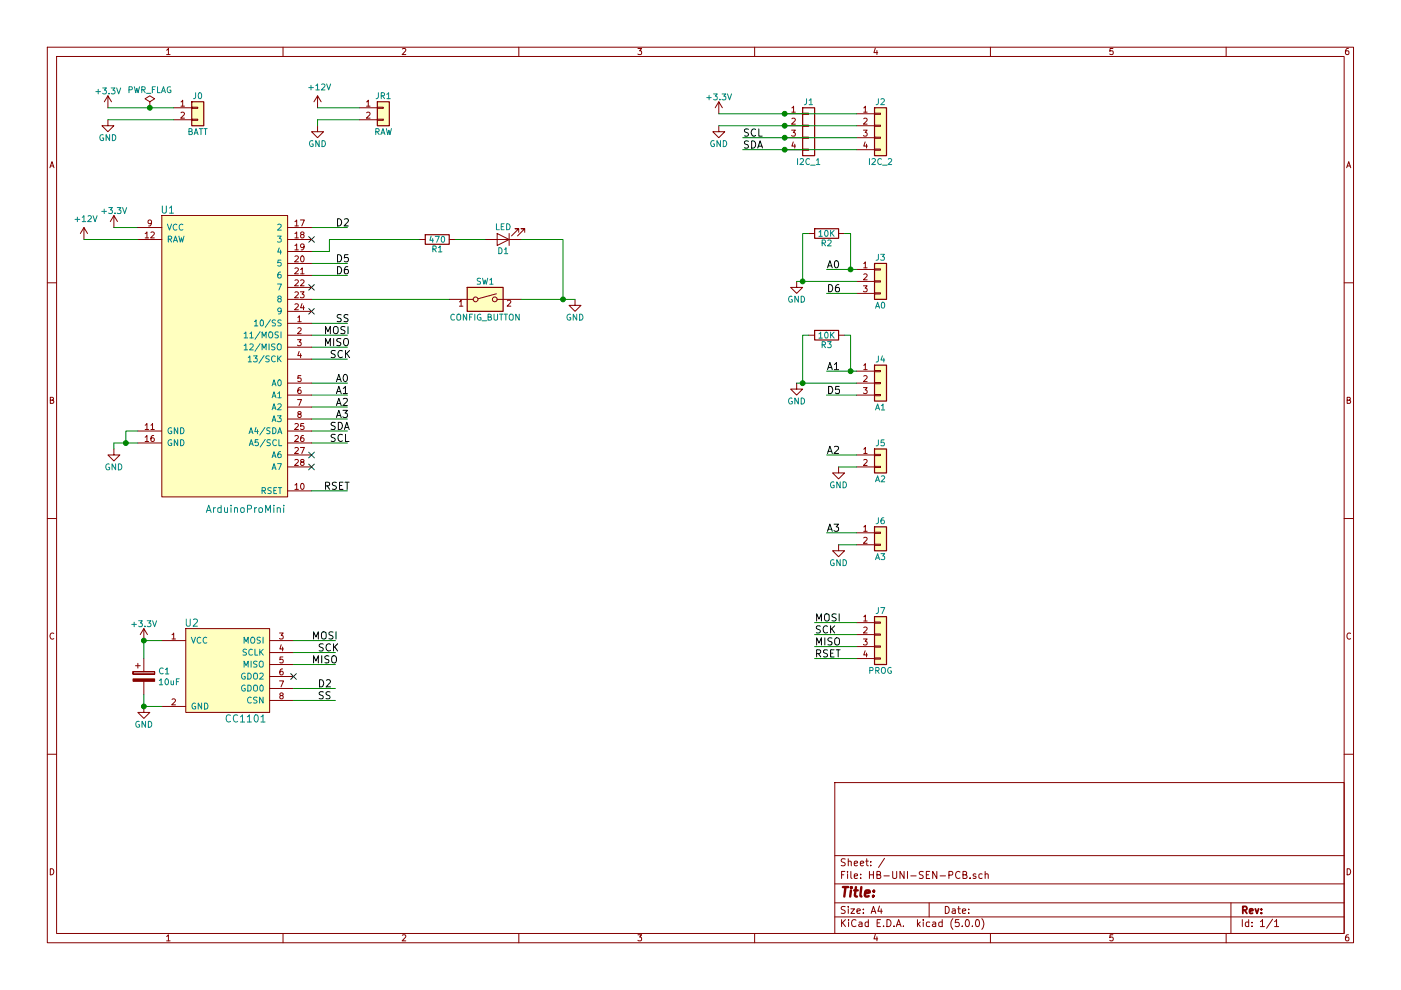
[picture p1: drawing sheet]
EESchema Schematic File Version 4
LIBS:HB-UNI-SEN-PCB-cache
EELAYER 26 0
EELAYER END
$Descr A4 11693 8268
encoding utf-8
Sheet 1 1
Title ""
Date ""
Rev ""
Comp ""
Comment1 ""
Comment2 ""
Comment3 ""
Comment4 ""
$EndDescr
$Comp
L HB-UNI-SEN-PCB-rescue:Conn_01x04-conn J1
U 1 1
P 6750 1050
F 0 "J1" H 6750 1250 50  0000 C CNN
F 1 "I2C_1" H 6750 750 50  0000 C CNN
F 2 "Pin_Headers:Pin_Header_Straight_1x04_Pitch2.54mm" H 6750 1050 50  0001 C CNN
F 3 "" H 6750 1050 50  0001 C CNN
	1    6750 1050
	1    0    0    -1  
$EndComp
$Comp
L HB-UNI-SEN-PCB-rescue:Conn_01x04-conn J2
U 1 1
P 7350 1050
F 0 "J2" H 7350 1250 50  0000 C CNN
F 1 "I2C_2" H 7350 750 50  0000 C CNN
F 2 "Pin_Headers:Pin_Header_Straight_1x04_Pitch2.54mm" H 7350 1050 50  0001 C CNN
F 3 "" H 7350 1050 50  0001 C CNN
	1    7350 1050
	1    0    0    -1  
$EndComp
$Comp
L HB-UNI-SEN-PCB-rescue:SW_DIP_x01-switches SW1
U 1 1
P 4050 2500
F 0 "SW1" H 4050 2650 50  0000 C CNN
F 1 "CONFIG_BUTTON" H 4050 2350 50  0000 C CNN
F 2 "Buttons_Switches_THT:SW_PUSH_6mm_h5mm" H 4050 2500 50  0001 C CNN
F 3 "" H 4050 2500 50  0001 C CNN
	1    4050 2500
	1    0    0    -1  
$EndComp
$Comp
L Device:LED D1
U 1 1
P 4200 2000
F 0 "D1" H 4200 2100 50  0000 C CNN
F 1 "LED" H 4200 1900 50  0000 C CNN
F 2 "LEDs:LED_D3.0mm" H 4200 2000 50  0001 C CNN
F 3 "" H 4200 2000 50  0001 C CNN
	1    4200 2000
	-1   0    0    1   
$EndComp
$Comp
L power:+3.3V #PWR01
U 1 1
P 950 1900
F 0 "#PWR01" H 950 1750 50  0001 C CNN
F 1 "+3.3V" H 950 2040 50  0000 C CNN
F 2 "" H 950 1900 50  0001 C CNN
F 3 "" H 950 1900 50  0001 C CNN
	1    950  1900
	1    0    0    -1  
$EndComp
$Comp
L HB-UNI-SEN-PCB-rescue:Conn_01x03-conn J3
U 1 1
P 7350 2350
F 0 "J3" H 7350 2550 50  0000 C CNN
F 1 "A0" H 7350 2150 50  0000 C CNN
F 2 "Pin_Headers:Pin_Header_Straight_1x03_Pitch2.54mm" H 7350 2350 50  0001 C CNN
F 3 "" H 7350 2350 50  0001 C CNN
	1    7350 2350
	1    0    0    -1  
$EndComp
$Comp
L HB-UNI-SEN-PCB-rescue:Conn_01x03-conn J4
U 1 1
P 7350 3200
F 0 "J4" H 7350 3400 50  0000 C CNN
F 1 "A1" H 7350 3000 50  0000 C CNN
F 2 "Pin_Headers:Pin_Header_Straight_1x03_Pitch2.54mm" H 7350 3200 50  0001 C CNN
F 3 "" H 7350 3200 50  0001 C CNN
	1    7350 3200
	1    0    0    -1  
$EndComp
$Comp
L HB-UNI-SEN-PCB-rescue:Conn_01x02-conn J5
U 1 1
P 7350 3800
F 0 "J5" H 7350 3900 50  0000 C CNN
F 1 "A2" H 7350 3600 50  0000 C CNN
F 2 "Pin_Headers:Pin_Header_Straight_1x02_Pitch2.54mm" H 7350 3800 50  0001 C CNN
F 3 "" H 7350 3800 50  0001 C CNN
	1    7350 3800
	1    0    0    -1  
$EndComp
$Comp
L HB-UNI-SEN-PCB-rescue:Conn_01x02-conn J6
U 1 1
P 7350 4450
F 0 "J6" H 7350 4550 50  0000 C CNN
F 1 "A3" H 7350 4250 50  0000 C CNN
F 2 "Pin_Headers:Pin_Header_Straight_1x02_Pitch2.54mm" H 7350 4450 50  0001 C CNN
F 3 "" H 7350 4450 50  0001 C CNN
	1    7350 4450
	1    0    0    -1  
$EndComp
$Comp
L Device:R R1
U 1 1
P 3650 2000
F 0 "R1" V 3730 2000 50  0000 C CNN
F 1 "470" V 3650 2000 50  0000 C CNN
F 2 "Resistors_THT:R_Axial_DIN0207_L6.3mm_D2.5mm_P10.16mm_Horizontal" V 3580 2000 50  0001 C CNN
F 3 "" H 3650 2000 50  0001 C CNN
	1    3650 2000
	0    1    1    0   
$EndComp
$Comp
L Device:R R2
U 1 1
P 6900 1950
F 0 "R2" V 6980 1950 50  0000 C CNN
F 1 "10K" V 6900 1950 50  0000 C CNN
F 2 "Resistor_THT:R_Axial_DIN0207_L6.3mm_D2.5mm_P2.54mm_Vertical" V 6830 1950 50  0001 C CNN
F 3 "" H 6900 1950 50  0001 C CNN
	1    6900 1950
	0    1    1    0   
$EndComp
$Comp
L Device:R R3
U 1 1
P 6900 2800
F 0 "R3" V 6980 2800 50  0000 C CNN
F 1 "10K" V 6900 2800 50  0000 C CNN
F 2 "Resistor_THT:R_Axial_DIN0207_L6.3mm_D2.5mm_P2.54mm_Vertical" V 6830 2800 50  0001 C CNN
F 3 "" H 6900 2800 50  0001 C CNN
	1    6900 2800
	0    1    1    0   
$EndComp
$Comp
L HB-UNI-SEN-PCB-rescue:Conn_01x02-conn J0
U 1 1
P 1650 900
F 0 "J0" H 1650 1000 50  0000 C CNN
F 1 "BATT" H 1650 700 50  0000 C CNN
F 2 "Pin_Headers:Pin_Header_Straight_1x02_Pitch2.54mm" H 1650 900 50  0001 C CNN
F 3 "" H 1650 900 50  0001 C CNN
	1    1650 900 
	1    0    0    -1  
$EndComp
$Comp
L HB-UNI-SEN-PCB-rescue:CC1101-RESCUE-HB-UNI-SEN-PCB U2
U 1 1
P 1650 5900
F 0 "U2" H 1600 6600 60  0000 C CNN
F 1 "CC1101" H 2050 5800 60  0000 C CNN
F 2 "Homebrew:CC1101" H 1650 5900 60  0001 C CNN
F 3 "" H 1650 5900 60  0001 C CNN
	1    1650 5900
	1    0    0    -1  
$EndComp
$Comp
L HB-UNI-SEN-PCB-rescue:Conn_01x04-conn J7
U 1 1
P 7350 5300
F 0 "J7" H 7350 5500 50  0000 C CNN
F 1 "PROG" H 7350 5000 50  0000 C CNN
F 2 "Pin_Headers:Pin_Header_Straight_1x04_Pitch2.54mm" H 7350 5300 50  0001 C CNN
F 3 "" H 7350 5300 50  0001 C CNN
	1    7350 5300
	1    0    0    -1  
$EndComp
Wire Wire Line
	2600 2100 2750 2100
Wire Wire Line
	2600 2500 3750 2500
Wire Wire Line
	2900 1900 2600 1900
Wire Wire Line
	950  1900 1150 1900
$Comp
L power:+3.3V #PWR02
U 1 1
P 6000 950
F 0 "#PWR02" H 6000 800 50  0001 C CNN
F 1 "+3.3V" H 6000 1090 50  0000 C CNN
F 2 "" H 6000 950 50  0001 C CNN
F 3 "" H 6000 950 50  0001 C CNN
	1    6000 950 
	1    0    0    -1  
$EndComp
$Comp
L power:GND #PWR03
U 1 1
P 6000 1050
F 0 "#PWR03" H 6000 800 50  0001 C CNN
F 1 "GND" H 6000 900 50  0000 C CNN
F 2 "" H 6000 1050 50  0001 C CNN
F 3 "" H 6000 1050 50  0001 C CNN
	1    6000 1050
	1    0    0    -1  
$EndComp
Wire Wire Line
	6000 950  6550 950 
Connection ~ 6550 950 
Wire Wire Line
	6000 1050 6550 1050
Connection ~ 6550 1050
Wire Wire Line
	6200 1250 6550 1250
Connection ~ 6550 1250
Connection ~ 6550 1150
$Comp
L power:+3.3V #PWR04
U 1 1
P 900 900
F 0 "#PWR04" H 900 750 50  0001 C CNN
F 1 "+3.3V" H 900 1040 50  0000 C CNN
F 2 "" H 900 900 50  0001 C CNN
F 3 "" H 900 900 50  0001 C CNN
	1    900  900 
	1    0    0    -1  
$EndComp
$Comp
L power:GND #PWR05
U 1 1
P 900 1000
F 0 "#PWR05" H 900 750 50  0001 C CNN
F 1 "GND" H 900 850 50  0000 C CNN
F 2 "" H 900 1000 50  0001 C CNN
F 3 "" H 900 1000 50  0001 C CNN
	1    900  1000
	1    0    0    -1  
$EndComp
Wire Wire Line
	900  900  1250 900 
Wire Wire Line
	900  1000 1450 1000
$Comp
L power:GND #PWR06
U 1 1
P 6650 2350
F 0 "#PWR06" H 6650 2100 50  0001 C CNN
F 1 "GND" H 6650 2200 50  0000 C CNN
F 2 "" H 6650 2350 50  0001 C CNN
F 3 "" H 6650 2350 50  0001 C CNN
	1    6650 2350
	1    0    0    -1  
$EndComp
$Comp
L power:+3.3V #PWR07
U 1 1
P 1200 5350
F 0 "#PWR07" H 1200 5200 50  0001 C CNN
F 1 "+3.3V" H 1200 5490 50  0000 C CNN
F 2 "" H 1200 5350 50  0001 C CNN
F 3 "" H 1200 5350 50  0001 C CNN
	1    1200 5350
	1    0    0    -1  
$EndComp
Wire Wire Line
	1200 5350 1350 5350
$Comp
L power:GND #PWR08
U 1 1
P 1200 5900
F 0 "#PWR08" H 1200 5650 50  0001 C CNN
F 1 "GND" H 1200 5750 50  0000 C CNN
F 2 "" H 1200 5900 50  0001 C CNN
F 3 "" H 1200 5900 50  0001 C CNN
	1    1200 5900
	1    0    0    -1  
$EndComp
Wire Wire Line
	1200 5900 1350 5900
$Comp
L power:GND #PWR09
U 1 1
P 950 3750
F 0 "#PWR09" H 950 3500 50  0001 C CNN
F 1 "GND" H 950 3600 50  0000 C CNN
F 2 "" H 950 3750 50  0001 C CNN
F 3 "" H 950 3750 50  0001 C CNN
	1    950  3750
	1    0    0    -1  
$EndComp
Wire Wire Line
	950  3700 1050 3700
Wire Wire Line
	950  3750 950  3700
Wire Wire Line
	1050 3700 1050 3600
Wire Wire Line
	1050 3600 1150 3600
Connection ~ 1050 3700
Wire Wire Line
	6900 2450 7150 2450
Wire Wire Line
	6900 2250 7100 2250
Wire Wire Line
	6650 2350 6700 2350
Wire Wire Line
	7050 1950 7100 1950
Wire Wire Line
	7100 1950 7100 2250
Connection ~ 7100 2250
Wire Wire Line
	6750 1950 6700 1950
Wire Wire Line
	6700 1950 6700 2350
Connection ~ 6700 2350
Wire Wire Line
	7050 2800 7100 2800
Wire Wire Line
	7100 2800 7100 3100
Wire Wire Line
	6900 3100 7100 3100
$Comp
L power:GND #PWR010
U 1 1
P 6650 3200
F 0 "#PWR010" H 6650 2950 50  0001 C CNN
F 1 "GND" H 6650 3050 50  0000 C CNN
F 2 "" H 6650 3200 50  0001 C CNN
F 3 "" H 6650 3200 50  0001 C CNN
	1    6650 3200
	1    0    0    -1  
$EndComp
Wire Wire Line
	6650 3200 6700 3200
Wire Wire Line
	6700 3200 6700 2800
Wire Wire Line
	6700 2800 6750 2800
Connection ~ 6700 3200
Connection ~ 7100 3100
$Comp
L power:GND #PWR011
U 1 1
P 7000 3900
F 0 "#PWR011" H 7000 3650 50  0001 C CNN
F 1 "GND" H 7000 3750 50  0000 C CNN
F 2 "" H 7000 3900 50  0001 C CNN
F 3 "" H 7000 3900 50  0001 C CNN
	1    7000 3900
	1    0    0    -1  
$EndComp
Wire Wire Line
	7000 3900 7150 3900
$Comp
L power:GND #PWR012
U 1 1
P 7000 4550
F 0 "#PWR012" H 7000 4300 50  0001 C CNN
F 1 "GND" H 7000 4400 50  0000 C CNN
F 2 "" H 7000 4550 50  0001 C CNN
F 3 "" H 7000 4550 50  0001 C CNN
	1    7000 4550
	1    0    0    -1  
$EndComp
Wire Wire Line
	6900 4450 7150 4450
Wire Wire Line
	7000 4550 7150 4550
Wire Wire Line
	6800 5400 7150 5400
Wire Wire Line
	6800 5500 7150 5500
Wire Wire Line
	6800 5200 7150 5200
Wire Wire Line
	6800 5300 7150 5300
Wire Wire Line
	2450 5850 2800 5850
Wire Wire Line
	2450 5750 2800 5750
Wire Wire Line
	2450 5350 2800 5350
Wire Wire Line
	2450 5450 2800 5450
Wire Wire Line
	2450 5550 2800 5550
Wire Wire Line
	2600 2200 2900 2200
Wire Wire Line
	2600 2700 2900 2700
Wire Wire Line
	2600 2800 2900 2800
Wire Wire Line
	2600 3700 2900 3700
$Comp
L power:GND #PWR013
U 1 1
P 4800 2500
F 0 "#PWR013" H 4800 2250 50  0001 C CNN
F 1 "GND" H 4800 2350 50  0000 C CNN
F 2 "" H 4800 2500 50  0001 C CNN
F 3 "" H 4800 2500 50  0001 C CNN
	1    4800 2500
	1    0    0    -1  
$EndComp
Wire Wire Line
	2750 2100 2750 2000
Wire Wire Line
	2750 2000 3500 2000
Wire Wire Line
	3800 2000 4050 2000
Wire Wire Line
	4350 2000 4700 2000
Wire Wire Line
	4700 2000 4700 2500
Wire Wire Line
	4350 2500 4700 2500
Connection ~ 4700 2500
$Comp
L power:PWR_FLAG #FLG014
U 1 1
P 1250 900
F 0 "#FLG014" H 1250 975 50  0001 C CNN
F 1 "PWR_FLAG" H 1250 1050 50  0000 C CNN
F 2 "" H 1250 900 50  0001 C CNN
F 3 "" H 1250 900 50  0001 C CNN
	1    1250 900 
	1    0    0    -1  
$EndComp
Connection ~ 1250 900 
NoConn ~ 2600 2000
NoConn ~ 2600 2400
NoConn ~ 2600 2600
NoConn ~ 2450 5650
Text Label 2800 1900 0    60   ~ 0
D2
Text Label 2650 5750 0    60   ~ 0
D2
Text Label 2800 2200 0    60   ~ 0
D5
Text Label 2800 2300 0    60   ~ 0
D6
Text Label 2800 2700 0    60   ~ 0
SS
Text Label 2700 2800 0    60   ~ 0
MOSI
Text Label 2700 2900 0    60   ~ 0
MISO
Text Label 2750 3000 0    60   ~ 0
SCK
Text Label 2650 5850 0    60   ~ 0
SS
Text Label 6900 2450 0    60   ~ 0
D6
Text Label 6900 3300 0    60   ~ 0
D5
Wire Wire Line
	2600 2300 2900 2300
Wire Wire Line
	2600 3000 2900 3000
Wire Wire Line
	2600 2900 2900 2900
Text Label 2800 3200 0    60   ~ 0
A0
Text Label 2800 3300 0    60   ~ 0
A1
Text Label 2800 3400 0    60   ~ 0
A2
Text Label 2800 3500 0    60   ~ 0
A3
Wire Wire Line
	2600 3200 2900 3200
Wire Wire Line
	2600 3300 2900 3300
Wire Wire Line
	2600 3400 2900 3400
Wire Wire Line
	2600 3500 2900 3500
Text Label 2750 3600 0    60   ~ 0
SDA
Text Label 2750 3700 0    60   ~ 0
SCL
Wire Wire Line
	2600 3600 2900 3600
Text Label 2700 4100 0    60   ~ 0
RSET
Text Label 2600 5350 0    60   ~ 0
MOSI
Text Label 2600 5550 0    60   ~ 0
MISO
Text Label 2650 5450 0    60   ~ 0
SCK
Text Label 6800 5500 0    60   ~ 0
RSET
Text Label 6800 5400 0    60   ~ 0
MISO
Text Label 6800 5300 0    60   ~ 0
SCK
Text Label 6800 5200 0    60   ~ 0
MOSI
Wire Wire Line
	7150 3800 6900 3800
Text Label 6900 4450 0    60   ~ 0
A3
Text Label 6900 3800 0    60   ~ 0
A2
Wire Wire Line
	6900 3300 7150 3300
Text Label 6900 3100 0    60   ~ 0
A1
Text Label 6900 2250 0    60   ~ 0
A0
Text Label 6200 1250 0    60   ~ 0
SDA
Text Label 6200 1150 0    60   ~ 0
SCL
Wire Wire Line
	6200 1150 6550 1150
$Comp
L Homebrew:ArduinoProMini U1
U 1 1
P 1900 3100
F 0 "U1" H 1400 4450 60  0000 C CNN
F 1 "ArduinoProMini" H 2050 1950 60  0000 C CNN
F 2 "Homebrew:ArduinoProMini" H 1900 3000 60  0001 C CNN
F 3 "" H 1900 3000 60  0001 C CNN
	1    1900 3100
	1    0    0    -1  
$EndComp
Wire Wire Line
	2600 4100 2900 4100
NoConn ~ 2600 3800
NoConn ~ 2600 3900
Wire Wire Line
	6550 950  7150 950 
Wire Wire Line
	6550 1050 7150 1050
Wire Wire Line
	6550 1250 7150 1250
Wire Wire Line
	6550 1150 7150 1150
Wire Wire Line
	1050 3700 1150 3700
Wire Wire Line
	7100 2250 7150 2250
Wire Wire Line
	6700 2350 7150 2350
Wire Wire Line
	6700 3200 7150 3200
Wire Wire Line
	7100 3100 7150 3100
Wire Wire Line
	4700 2500 4800 2500
Wire Wire Line
	1250 900  1450 900 
$Comp
L HB-UNI-SEN-PCB-rescue:Conn_01x02-conn JR1
U 1 1
P 3200 900
F 0 "JR1" H 3200 1000 50  0000 C CNN
F 1 "RAW" H 3200 700 50  0000 C CNN
F 2 "Connector_PinHeader_2.54mm:PinHeader_1x02_P2.54mm_Vertical" H 3200 900 50  0001 C CNN
F 3 "" H 3200 900 50  0001 C CNN
	1    3200 900 
	1    0    0    -1  
$EndComp
$Comp
L power:GND #PWR0101
U 1 1
P 2650 1050
F 0 "#PWR0101" H 2650 800 50  0001 C CNN
F 1 "GND" H 2650 900 50  0000 C CNN
F 2 "" H 2650 1050 50  0001 C CNN
F 3 "" H 2650 1050 50  0001 C CNN
	1    2650 1050
	1    0    0    -1  
$EndComp
$Comp
L power:+12V #PWR0102
U 1 1
P 700 2000
F 0 "#PWR0102" H 700 1850 50  0001 C CNN
F 1 "+12V" H 715 2173 50  0000 C CNN
F 2 "" H 700 2000 50  0001 C CNN
F 3 "" H 700 2000 50  0001 C CNN
	1    700  2000
	1    0    0    -1  
$EndComp
$Comp
L power:+12V #PWR0103
U 1 1
P 2650 900
F 0 "#PWR0103" H 2650 750 50  0001 C CNN
F 1 "+12V" H 2665 1073 50  0000 C CNN
F 2 "" H 2650 900 50  0001 C CNN
F 3 "" H 2650 900 50  0001 C CNN
	1    2650 900 
	1    0    0    -1  
$EndComp
Wire Wire Line
	3000 900  2650 900 
Wire Wire Line
	2650 1000 3000 1000
Wire Wire Line
	1150 2000 700  2000
Wire Wire Line
	2650 1000 2650 1050
$Comp
L Device:CP C1
U 1 1
P 1200 5650
F 0 "C1" H 1318 5696 50  0000 L CNN
F 1 "10uF" H 1318 5605 50  0000 L CNN
F 2 "Capacitor_THT:CP_Radial_D4.0mm_P1.50mm" H 1238 5500 50  0001 C CNN
F 3 "~" H 1200 5650 50  0001 C CNN
	1    1200 5650
	1    0    0    -1  
$EndComp
Wire Wire Line
	1200 5800 1200 5900
Connection ~ 1200 5900
Wire Wire Line
	1200 5500 1200 5350
Connection ~ 1200 5350
$EndSCHEMATC
